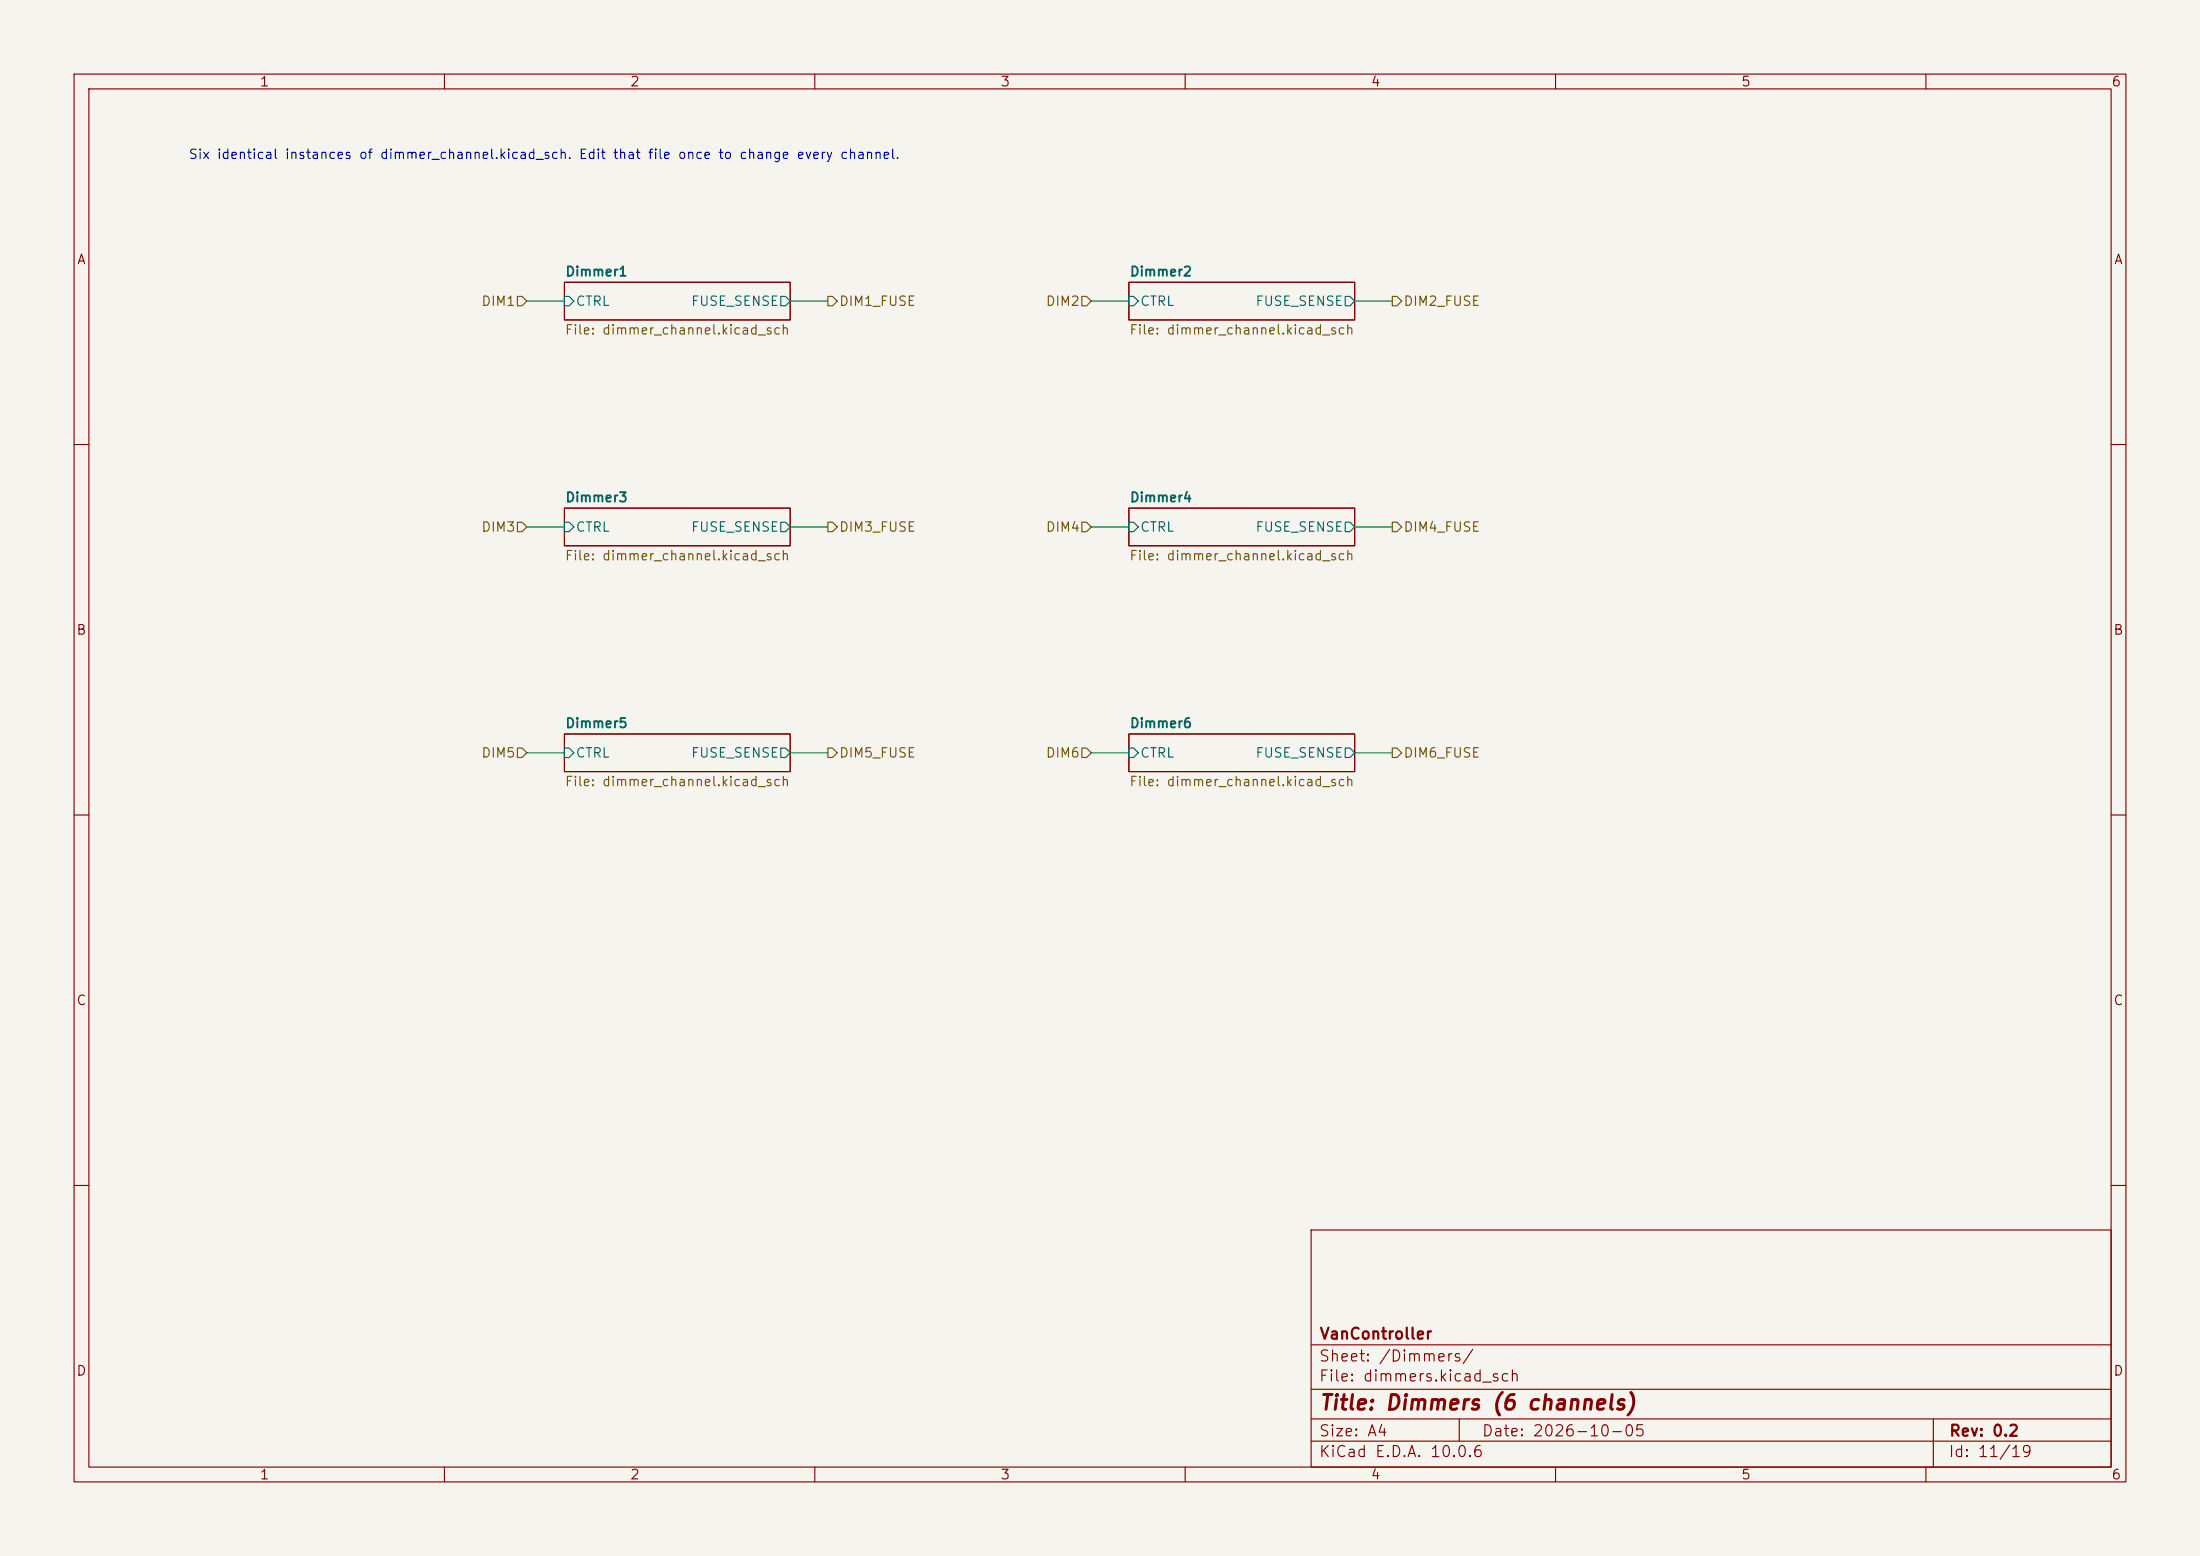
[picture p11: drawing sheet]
<svg xmlns="http://www.w3.org/2000/svg" width="297mm" height="210mm" viewBox="0 0 297 210" stroke-linecap="round" stroke-linejoin="round" font-family="sans-serif">
<path d="M0 0h297v210h-297z" fill="#f5f4ef" stroke="#f5f4ef" stroke-width=".14"/>
<g fill="none" stroke="#840000" stroke-width=".15">
<path d="M10 10h277v190h-277zM12 12h273v186h-273zM60 10v2M110 10v2M160 10v2M210 10v2M260 10v2M76.2 38.1h30.5v5.1h-30.5zM152.4 38.1h30.5v5.1h-30.5zM10 60h2M76.2 68.6h30.5v5.1h-30.5zM152.4 68.6h30.5v5.1h-30.5z"/>
<path d="M285 60h2M76.2 99.1h30.5v5h-30.5zM152.4 99.1h30.5v5h-30.5zM10 110h2M285 110h2M10 160h2M177 166h108v32h-108zM285 160h2M60 198v2M110 198v2M160 198v2M177 194.5h108"/>
<path d="M177 191.5h108M177 187.5h108M177 181.5h108M197 191.5v3M210 198v2M260 198v2M261 191.5v6.5"/>
</g>
<path d="M76.2 40h.6l.7 .6-.7 .7h-.6zM105.4 40h.6l.7 .6-.7 .7h-.6zM152.4 40h.6l.7 .6-.7 .7h-.6zM181.6 40h.6l.7 .6-.7 .7h-.6zM76.2 70.5h.6l.7 .6-.7 .7h-.6zM105.4 70.5h.6l.7 .6-.7 .7h-.6zM152.4 70.5h.6l.7 .6-.7 .7h-.6zM181.6 70.5h.6l.7 .6-.7 .7h-.6zM76.2 101h.6l.7 .6-.7 .6h-.6zM105.4 101h.6l.7 .6-.7 .6h-.6zM152.4 101h.6l.7 .6-.7 .6h-.6zM181.6 101h.6l.7 .6-.7 .6h-.6z" fill="none" stroke="#006464" stroke-width=".15"/>
<path d="M69.8 40h.7l.6 .6-.6 .7h-.7zM111.8 40h.6l.6 .6-.6 .7h-.6zM146 40h.7l.6 .6-.6 .7h-.7zM188 40h.6l.6 .6-.6 .7h-.6zM69.8 70.5h.7l.6 .6-.6 .7h-.7zM111.8 70.5h.6l.6 .6-.6 .7h-.6zM146 70.5h.7l.6 .6-.6 .7h-.7zM188 70.5h.6l.6 .6-.6 .7h-.6zM69.8 101h.7l.6 .6-.6 .6h-.7zM111.8 101h.6l.6 .6-.6 .6h-.6zM146 101h.7l.6 .6-.6 .6h-.7zM188 101h.6l.6 .6-.6 .6h-.6z" fill="none" stroke="#725600" stroke-width=".15"/>
<path d="M71.1 40.6h5.1M106.7 40.6h5.1M147.3 40.6h5.1M182.9 40.6h5.1M71.1 71.1h5.1M106.7 71.1h5.1M147.3 71.1h5.1M182.9 71.1h5.1M71.1 101.6h5.1M106.7 101.6h5.1M147.3 101.6h5.1M182.9 101.6h5.1" fill="none" stroke="#009600" stroke-width=".15"/>
<text font-size="2" fill="#840000" x="178" y="190.8">Title: Dimmers (6 channels)</text>
<g font-size="1.5" fill="#840000">
<text x="178" y="184.1">Sheet: /Dimmers/</text>
<text x="178" y="181.1">VanController</text>
<text x="178" y="186.8">File: dimmers.kicad_sch</text>
<text x="178" y="197">KiCad E.D.A. 10.0.6</text>
<text x="178" y="194.2">Size: A4</text>
<text x="200" y="194.2">Date: 2026-10-05</text>
<text x="263" y="197">Id: 11/19</text>
<text x="263" y="194.2">Rev: 0.2</text>
</g>
<g font-size="1.3" fill="#840000">
<text x="35" y="12">1</text>
<text x="85" y="12">2</text>
<text x="135" y="12">3</text>
<text x="185" y="12">4</text>
<text x="235" y="12">5</text>
<text x="285" y="12">6</text>
<text x="10.3" y="36">A</text>
<text x="285.3" y="36">A</text>
<text x="10.2" y="86">B</text>
<text x="285.2" y="86">B</text>
<text x="10.2" y="136">C</text>
<text x="285.2" y="136">C</text>
<text x="10.2" y="186">D</text>
<text x="285.2" y="186">D</text>
<text x="35" y="200">1</text>
<text x="85" y="200">2</text>
<text x="135" y="200">3</text>
<text x="185" y="200">4</text>
<text x="235" y="200">5</text>
<text x="285" y="200">6</text>
</g>
<text font-size="1.3" fill="#0000c2" x="25.4" y="21.8">Six identical instances of dimmer_channel.kicad_sch. Edit that file once to change every channel.</text>
<g font-size="1.3" fill="#725600">
<text x="64.9" y="41.6">DIM1</text>
<text x="113.2" y="41.6">DIM1_FUSE</text>
<text x="141.1" y="41.6">DIM2</text>
<text x="189.4" y="41.6">DIM2_FUSE</text>
<text x="76.2" y="45.5">File: dimmer_channel.kicad_sch</text>
<text x="152.4" y="45.5">File: dimmer_channel.kicad_sch</text>
<text x="64.9" y="72.1">DIM3</text>
<text x="76.2" y="76">File: dimmer_channel.kicad_sch</text>
<text x="113.2" y="72.1">DIM3_FUSE</text>
<text x="141.1" y="72.1">DIM4</text>
<text x="152.4" y="76">File: dimmer_channel.kicad_sch</text>
<text x="189.4" y="72.1">DIM4_FUSE</text>
<text x="64.9" y="102.6">DIM5</text>
<text x="76.2" y="106.4">File: dimmer_channel.kicad_sch</text>
<text x="113.2" y="102.6">DIM5_FUSE</text>
<text x="141.1" y="102.6">DIM6</text>
<text x="152.4" y="106.4">File: dimmer_channel.kicad_sch</text>
<text x="189.4" y="102.6">DIM6_FUSE</text>
</g>
<g font-size="1.3" fill="#006464">
<text x="76.2" y="37.6">Dimmer1</text>
<text x="77.6" y="41.6">CTRL</text>
<text x="93.2" y="41.6">FUSE_SENSE</text>
<text x="152.4" y="37.6">Dimmer2</text>
<text x="153.8" y="41.6">CTRL</text>
<text x="169.4" y="41.6">FUSE_SENSE</text>
<text x="76.2" y="68.1">Dimmer3</text>
<text x="152.4" y="68.1">Dimmer4</text>
<text x="77.6" y="72.1">CTRL</text>
<text x="93.2" y="72.1">FUSE_SENSE</text>
<text x="153.8" y="72.1">CTRL</text>
<text x="169.4" y="72.1">FUSE_SENSE</text>
<text x="76.2" y="98.6">Dimmer5</text>
<text x="152.4" y="98.6">Dimmer6</text>
<text x="77.6" y="102.6">CTRL</text>
<text x="93.2" y="102.6">FUSE_SENSE</text>
<text x="153.8" y="102.6">CTRL</text>
<text x="169.4" y="102.6">FUSE_SENSE</text>
</g>
</svg>
